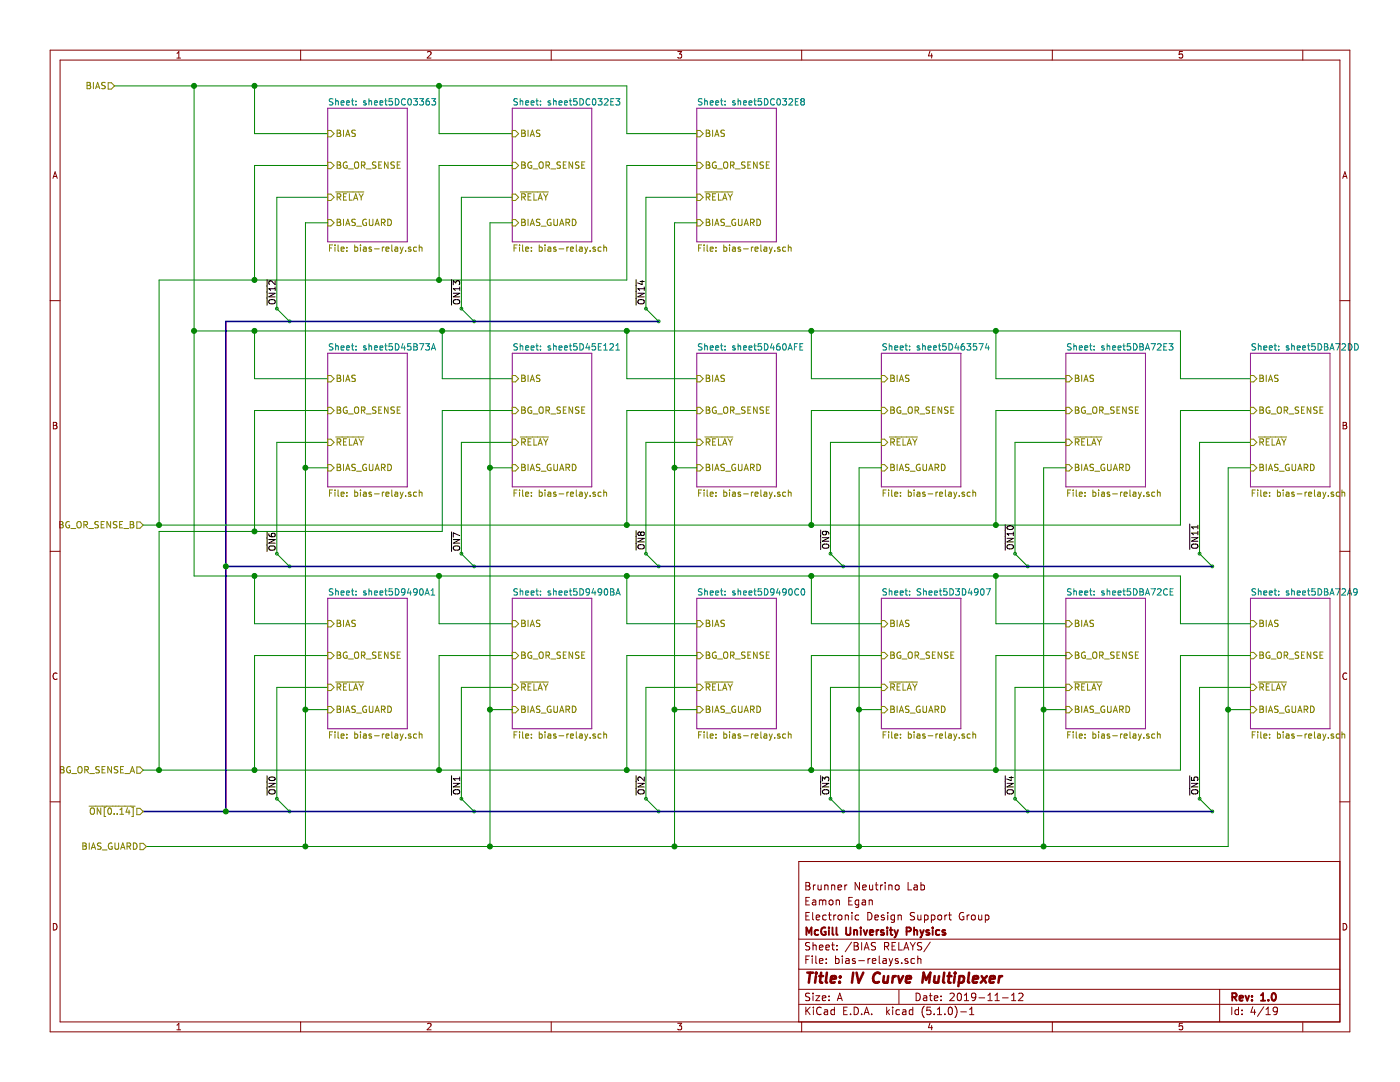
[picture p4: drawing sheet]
EESchema Schematic File Version 4
LIBS:iv-mux-cache
EELAYER 29 0
EELAYER END
$Descr A 11000 8500
encoding utf-8
Sheet 4 19
Title "IV Curve Multiplexer"
Date "2019-11-12"
Rev "1.0"
Comp "McGill University Physics"
Comment1 "Electronic Design Support Group"
Comment2 "Eamon Egan"
Comment3 "Brunner Neutrino Lab"
Comment4 ""
$EndDescr
Text HLabel 1125 6050 0    50   Input ~ 0
BG_OR_SENSE_A
Text HLabel 900  675  0    50   Input ~ 0
BIAS
$Sheet
S 6925 4700 625  1025
U 5D3D4908
F0 "Sheet5D3D4907" 50
F1 "bias-relay.sch" 50
F2 "BIAS" I L 6925 4900 50 
F3 "BG_OR_SENSE" I L 6925 5150 50 
F4 "~RELAY" I L 6925 5400 50 
F5 "BIAS_GUARD" I L 6925 5575 50 
$EndSheet
Wire Wire Line
	2000 2975 2575 2975
Wire Wire Line
	3475 2975 4025 2975
Wire Wire Line
	4925 2975 5475 2975
Wire Wire Line
	6375 2975 6925 2975
Wire Wire Line
	6925 3475 6525 3475
Entry Wire Line
	6525 4350 6625 4450
Wire Wire Line
	5475 3475 5075 3475
Wire Wire Line
	5075 3475 5075 4350
Entry Wire Line
	5075 4350 5175 4450
Wire Wire Line
	4025 3475 3625 3475
Wire Wire Line
	3625 3475 3625 4350
Entry Wire Line
	3625 4350 3725 4450
Wire Wire Line
	2575 3475 2175 3475
Wire Wire Line
	2175 3475 2175 4350
Entry Wire Line
	2175 4350 2275 4450
Wire Wire Line
	6925 5400 6525 5400
Wire Wire Line
	6525 5400 6525 6275
Wire Wire Line
	6375 4900 6925 4900
Wire Wire Line
	6375 4900 6375 4525
Wire Wire Line
	6375 2600 6375 2975
Wire Wire Line
	4925 2975 4925 2600
Connection ~ 4925 2600
Wire Wire Line
	4925 2600 6375 2600
Wire Wire Line
	3475 2975 3475 2600
Connection ~ 3475 2600
Wire Wire Line
	3475 2600 4925 2600
Wire Wire Line
	2000 2975 2000 2600
Wire Wire Line
	2000 2600 3475 2600
Connection ~ 6375 4525
$Sheet
S 2575 2775 625  1050
U 5D45B73A
F0 "sheet5D45B73A" 50
F1 "bias-relay.sch" 50
F2 "BIAS" I L 2575 2975 50 
F3 "BG_OR_SENSE" I L 2575 3225 50 
F4 "~RELAY" I L 2575 3475 50 
F5 "BIAS_GUARD" I L 2575 3675 50 
$EndSheet
$Sheet
S 4025 2775 625  1050
U 5D45E121
F0 "sheet5D45E121" 50
F1 "bias-relay.sch" 50
F2 "BIAS" I L 4025 2975 50 
F3 "BG_OR_SENSE" I L 4025 3225 50 
F4 "~RELAY" I L 4025 3475 50 
F5 "BIAS_GUARD" I L 4025 3675 50 
$EndSheet
Wire Wire Line
	6375 5150 6925 5150
Wire Wire Line
	6375 4125 6375 3225
Wire Wire Line
	6375 3225 6925 3225
Wire Wire Line
	6375 6050 6375 5150
Wire Wire Line
	4925 4125 4925 3225
Wire Wire Line
	4925 3225 5475 3225
Wire Wire Line
	3475 4175 3475 3225
Wire Wire Line
	3475 3225 4025 3225
Wire Wire Line
	2000 4175 2000 3225
Wire Wire Line
	2000 3225 2575 3225
Wire Wire Line
	2000 4175 3475 4175
Wire Wire Line
	3450 4900 4025 4900
Wire Wire Line
	4925 4900 5475 4900
Wire Wire Line
	5475 5400 5075 5400
Wire Wire Line
	4025 5400 3625 5400
Wire Wire Line
	2575 5400 2175 5400
Wire Wire Line
	2000 4900 2575 4900
Wire Wire Line
	2000 4900 2000 4525
Wire Wire Line
	4925 4900 4925 4525
Connection ~ 4925 4525
Wire Wire Line
	3450 4900 3450 4525
Wire Wire Line
	2000 4525 3450 4525
Connection ~ 3450 4525
$Sheet
S 4025 4700 625  1025
U 5D9490BA
F0 "sheet5D9490BA" 50
F1 "bias-relay.sch" 50
F2 "BIAS" I L 4025 4900 50 
F3 "BG_OR_SENSE" I L 4025 5150 50 
F4 "~RELAY" I L 4025 5400 50 
F5 "BIAS_GUARD" I L 4025 5575 50 
$EndSheet
$Sheet
S 5475 4700 625  1025
U 5D9490C0
F0 "sheet5D9490C0" 50
F1 "bias-relay.sch" 50
F2 "BIAS" I L 5475 4900 50 
F3 "BG_OR_SENSE" I L 5475 5150 50 
F4 "~RELAY" I L 5475 5400 50 
F5 "BIAS_GUARD" I L 5475 5575 50 
$EndSheet
Wire Wire Line
	2000 5150 2575 5150
Wire Wire Line
	2000 6050 3450 6050
Wire Wire Line
	2000 6050 2000 5150
Wire Wire Line
	4925 5150 5475 5150
Connection ~ 4925 6050
Wire Wire Line
	3450 6050 3450 5150
Wire Wire Line
	3450 5150 4025 5150
Connection ~ 3450 6050
Wire Wire Line
	3450 6050 4925 6050
Entry Wire Line
	2175 6275 2275 6375
Entry Wire Line
	3625 6275 3725 6375
Entry Wire Line
	5075 6275 5175 6375
Entry Wire Line
	6525 6275 6625 6375
Connection ~ 2000 6050
Wire Wire Line
	2000 4175 1250 4175
Wire Wire Line
	1250 4175 1250 6050
Wire Wire Line
	1125 6050 1250 6050
Connection ~ 2000 4175
Connection ~ 1250 6050
Wire Wire Line
	1250 6050 2000 6050
Wire Wire Line
	6525 3475 6525 4350
Wire Wire Line
	2175 5400 2175 6275
Wire Wire Line
	3625 5400 3625 6275
Wire Wire Line
	5075 5400 5075 6275
Wire Wire Line
	900  675  1525 675 
Connection ~ 2000 4525
Wire Wire Line
	1525 4525 1525 2600
Wire Wire Line
	1525 2600 2000 2600
Wire Wire Line
	1525 4525 2000 4525
Connection ~ 2000 2600
$Sheet
S 6925 2775 625  1050
U 5D463574
F0 "sheet5D463574" 50
F1 "bias-relay.sch" 50
F2 "BIAS" I L 6925 2975 50 
F3 "BG_OR_SENSE" I L 6925 3225 50 
F4 "~RELAY" I L 6925 3475 50 
F5 "BIAS_GUARD" I L 6925 3675 50 
$EndSheet
$Sheet
S 5475 2775 625  1050
U 5D460AFE
F0 "sheet5D460AFE" 50
F1 "bias-relay.sch" 50
F2 "BIAS" I L 5475 2975 50 
F3 "BG_OR_SENSE" I L 5475 3225 50 
F4 "~RELAY" I L 5475 3475 50 
F5 "BIAS_GUARD" I L 5475 3675 50 
$EndSheet
Wire Wire Line
	4925 6050 4925 5150
Wire Wire Line
	3450 4525 4925 4525
Text Label 2175 6250 1    50   ~ 0
~ON0
Text Label 3625 6250 1    50   ~ 0
~ON1
Text Label 5075 6250 1    50   ~ 0
~ON2
Text Label 6525 4320 1    50   ~ 0
~ON9
Text Label 6525 6250 1    50   ~ 0
~ON3
Text Label 2175 4335 1    50   ~ 0
~ON6
Text Label 3625 4335 1    50   ~ 0
~ON7
Text Label 5075 4325 1    50   ~ 0
~ON8
$Sheet
S 9825 4700 625  1025
U 5DBA72A9
F0 "sheet5DBA72A9" 50
F1 "bias-relay.sch" 50
F2 "BIAS" I L 9825 4900 50 
F3 "BG_OR_SENSE" I L 9825 5150 50 
F4 "~RELAY" I L 9825 5400 50 
F5 "BIAS_GUARD" I L 9825 5575 50 
$EndSheet
Wire Wire Line
	7825 2975 8375 2975
Wire Wire Line
	9275 2975 9825 2975
Wire Wire Line
	9825 3475 9425 3475
Entry Wire Line
	9425 4350 9525 4450
Wire Wire Line
	8375 3475 7975 3475
Wire Wire Line
	7975 3475 7975 4350
Entry Wire Line
	7975 4350 8075 4450
Wire Wire Line
	9825 5400 9425 5400
Wire Wire Line
	9425 5400 9425 6275
Wire Wire Line
	9275 4900 9825 4900
Wire Wire Line
	9275 4900 9275 4525
Wire Wire Line
	9275 2600 9275 2975
Wire Wire Line
	7825 2975 7825 2600
Connection ~ 7825 2600
Wire Wire Line
	7825 2600 9275 2600
Wire Wire Line
	6375 2600 7825 2600
Wire Wire Line
	9275 5150 9825 5150
Wire Wire Line
	9275 4125 9275 3225
Wire Wire Line
	9275 3225 9825 3225
Wire Wire Line
	9275 6050 9275 5150
Wire Wire Line
	7825 4125 7825 3225
Wire Wire Line
	7825 3225 8375 3225
Connection ~ 7825 4125
Wire Wire Line
	7825 4125 9275 4125
Wire Wire Line
	6375 4125 7825 4125
Wire Wire Line
	7825 4900 8375 4900
Wire Wire Line
	8375 5400 7975 5400
Wire Wire Line
	7825 4900 7825 4525
Connection ~ 7825 4525
$Sheet
S 8375 4700 625  1025
U 5DBA72CE
F0 "sheet5DBA72CE" 50
F1 "bias-relay.sch" 50
F2 "BIAS" I L 8375 4900 50 
F3 "BG_OR_SENSE" I L 8375 5150 50 
F4 "~RELAY" I L 8375 5400 50 
F5 "BIAS_GUARD" I L 8375 5575 50 
$EndSheet
Wire Wire Line
	7825 5150 8375 5150
Connection ~ 7825 6050
Wire Wire Line
	7825 6050 9275 6050
Wire Wire Line
	7825 4525 9275 4525
Entry Wire Line
	7975 6275 8075 6375
Entry Wire Line
	9425 6275 9525 6375
Wire Wire Line
	9425 3475 9425 4350
Wire Wire Line
	7975 5400 7975 6275
$Sheet
S 9825 2775 625  1050
U 5DBA72DD
F0 "sheet5DBA72DD" 50
F1 "bias-relay.sch" 50
F2 "BIAS" I L 9825 2975 50 
F3 "BG_OR_SENSE" I L 9825 3225 50 
F4 "~RELAY" I L 9825 3475 50 
F5 "BIAS_GUARD" I L 9825 3675 50 
$EndSheet
$Sheet
S 8375 2775 625  1050
U 5DBA72E3
F0 "sheet5DBA72E3" 50
F1 "bias-relay.sch" 50
F2 "BIAS" I L 8375 2975 50 
F3 "BG_OR_SENSE" I L 8375 3225 50 
F4 "~RELAY" I L 8375 3475 50 
F5 "BIAS_GUARD" I L 8375 3675 50 
$EndSheet
Wire Wire Line
	7825 6050 7825 5150
Text Label 7975 6250 1    50   ~ 0
~ON4
Text Label 9425 6250 1    50   ~ 0
~ON5
Text Label 7975 4325 1    50   ~ 0
~ON10
Connection ~ 6375 2600
Connection ~ 6375 4125
Connection ~ 6375 6050
Wire Wire Line
	6375 6050 7825 6050
Wire Wire Line
	6375 4525 7825 4525
$Sheet
S 2575 4700 625  1025
U 5D9490A1
F0 "sheet5D9490A1" 50
F1 "bias-relay.sch" 50
F2 "BIAS" I L 2575 4900 50 
F3 "BG_OR_SENSE" I L 2575 5150 50 
F4 "~RELAY" I L 2575 5400 50 
F5 "BIAS_GUARD" I L 2575 5575 50 
$EndSheet
Wire Wire Line
	4925 4125 6375 4125
Connection ~ 1775 4450
Wire Bus Line
	1775 4450 1775 6375
Wire Wire Line
	3450 1050 4025 1050
Wire Wire Line
	4925 1050 5475 1050
Wire Wire Line
	5475 1550 5075 1550
Wire Wire Line
	4025 1550 3625 1550
Wire Wire Line
	2575 1550 2175 1550
Wire Wire Line
	2000 1050 2575 1050
Wire Wire Line
	2000 1050 2000 675 
Wire Wire Line
	4925 1050 4925 675 
Wire Wire Line
	3450 1050 3450 675 
Wire Wire Line
	2000 675  3450 675 
Connection ~ 3450 675 
$Sheet
S 4025 850  625  1050
U 5DC032E3
F0 "sheet5DC032E3" 50
F1 "bias-relay.sch" 50
F2 "BIAS" I L 4025 1050 50 
F3 "BG_OR_SENSE" I L 4025 1300 50 
F4 "~RELAY" I L 4025 1550 50 
F5 "BIAS_GUARD" I L 4025 1750 50 
$EndSheet
Wire Wire Line
	2000 1300 2575 1300
Wire Wire Line
	2000 2200 3450 2200
Wire Wire Line
	2000 2200 2000 1300
Wire Wire Line
	4925 1300 5475 1300
Wire Wire Line
	3450 2200 3450 1300
Wire Wire Line
	3450 1300 4025 1300
Connection ~ 3450 2200
Wire Wire Line
	3450 2200 4925 2200
Entry Wire Line
	2175 2425 2275 2525
Entry Wire Line
	3625 2425 3725 2525
Entry Wire Line
	5075 2425 5175 2525
Connection ~ 2000 2200
Wire Wire Line
	1250 2200 2000 2200
Wire Wire Line
	2175 1550 2175 2425
Wire Wire Line
	3625 1550 3625 2425
Wire Wire Line
	5075 1550 5075 2425
Connection ~ 2000 675 
Wire Wire Line
	4925 2200 4925 1300
Wire Wire Line
	3450 675  4925 675 
Text Label 2175 2400 1    50   ~ 0
~ON12
Text Label 3625 2400 1    50   ~ 0
~ON13
Text Label 5075 2400 1    50   ~ 0
~ON14
Wire Wire Line
	1525 2600 1525 675 
Connection ~ 1525 2600
Wire Wire Line
	1525 675  2000 675 
Connection ~ 1525 675 
Wire Bus Line
	1775 2525 1775 4450
Wire Bus Line
	1775 6375 1125 6375
Connection ~ 1775 6375
Text HLabel 1125 6375 0    50   Input ~ 0
~ON[0..14]
Wire Wire Line
	6350 4525 6375 4525
Wire Wire Line
	6350 6050 6375 6050
Wire Wire Line
	4925 4525 6375 4525
Wire Wire Line
	4925 6050 6375 6050
$Sheet
S 2575 850  625  1050
U 5DC03363
F0 "sheet5DC03363" 50
F1 "bias-relay.sch" 50
F2 "BIAS" I L 2575 1050 50 
F3 "BG_OR_SENSE" I L 2575 1300 50 
F4 "~RELAY" I L 2575 1550 50 
F5 "BIAS_GUARD" I L 2575 1750 50 
$EndSheet
$Sheet
S 5475 850  625  1050
U 5DC032E8
F0 "sheet5DC032E8" 50
F1 "bias-relay.sch" 50
F2 "BIAS" I L 5475 1050 50 
F3 "BG_OR_SENSE" I L 5475 1300 50 
F4 "~RELAY" I L 5475 1550 50 
F5 "BIAS_GUARD" I L 5475 1750 50 
$EndSheet
Text Label 9425 4320 1    50   ~ 0
~ON11
Wire Wire Line
	5475 3675 5300 3675
Wire Wire Line
	5300 6650 3850 6650
Wire Wire Line
	2575 1750 2400 1750
Wire Wire Line
	2400 1750 2400 3675
Connection ~ 2400 6650
Wire Wire Line
	2400 6650 1150 6650
Wire Wire Line
	3850 1750 4025 1750
Connection ~ 3850 6650
Wire Wire Line
	3850 6650 2400 6650
Wire Wire Line
	5475 1750 5300 1750
Wire Wire Line
	5300 1750 5300 3675
Connection ~ 5300 3675
Wire Wire Line
	5300 3675 5300 5575
Wire Wire Line
	5300 6650 6750 6650
Wire Wire Line
	6750 6650 6750 5575
Wire Wire Line
	6750 3675 6925 3675
Connection ~ 5300 6650
Wire Wire Line
	8375 3675 8200 3675
Wire Wire Line
	8200 6650 6750 6650
Connection ~ 6750 6650
Wire Wire Line
	8200 6650 9650 6650
Wire Wire Line
	9650 6650 9650 5575
Wire Wire Line
	9650 3675 9825 3675
Connection ~ 8200 6650
Wire Wire Line
	2575 3675 2400 3675
Connection ~ 2400 3675
Wire Wire Line
	2400 3675 2400 5575
Wire Wire Line
	4025 3675 3850 3675
Connection ~ 3850 3675
Wire Wire Line
	3850 3675 3850 1750
Wire Wire Line
	9825 5575 9650 5575
Connection ~ 9650 5575
Wire Wire Line
	9650 5575 9650 3675
Wire Wire Line
	6925 5575 6750 5575
Connection ~ 6750 5575
Wire Wire Line
	6750 5575 6750 3675
Wire Wire Line
	5475 5575 5300 5575
Connection ~ 5300 5575
Wire Wire Line
	5300 5575 5300 6650
Wire Wire Line
	4025 5575 3850 5575
Wire Wire Line
	3850 3675 3850 5575
Connection ~ 3850 5575
Wire Wire Line
	3850 5575 3850 6650
Wire Wire Line
	2575 5575 2400 5575
Connection ~ 2400 5575
Wire Wire Line
	2400 5575 2400 6650
Text HLabel 1150 6650 0    50   Input ~ 0
BIAS_GUARD
Wire Wire Line
	8200 5575 8200 6650
Wire Wire Line
	8200 3675 8200 5575
Connection ~ 8200 5575
Wire Wire Line
	8375 5575 8200 5575
Text HLabel 1125 4125 0    50   Input ~ 0
BG_OR_SENSE_B
Wire Wire Line
	1250 2200 1250 4125
Wire Wire Line
	1250 4125 1125 4125
Wire Wire Line
	1250 4125 4925 4125
Connection ~ 1250 4125
Connection ~ 4925 4125
Wire Bus Line
	1775 2525 5175 2525
Wire Bus Line
	1775 4450 9525 4450
Wire Bus Line
	1775 6375 9525 6375
$EndSCHEMATC
